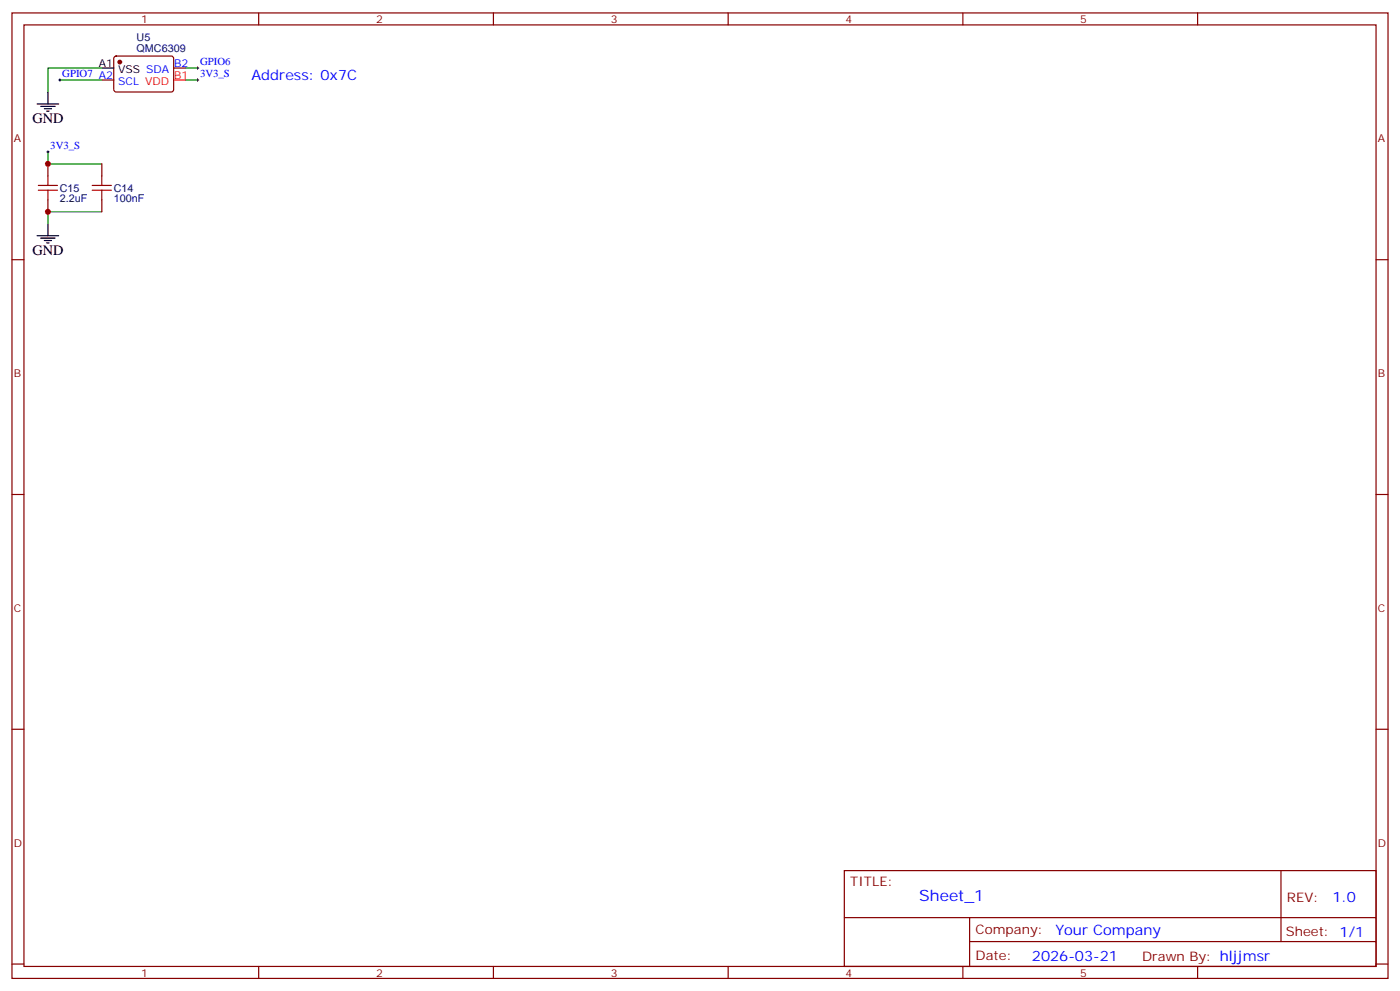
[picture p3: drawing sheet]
<svg xmlns="http://www.w3.org/2000/svg" width="412mm" height="292mm" viewBox="0 0 412 292" stroke-linecap="round" stroke-linejoin="round" font-family="sans-serif">
<g fill="none" stroke="#870000" stroke-width=".35">
<path d="M3.5 3.8h405.4v284.3h-405.4zM7.1 7.3h398.2v277.3h-398.2zM33.7 16.7l.5-.2 16.5 .1 .5 .6-.1 9.5-.7 .4-16.5-.1-.4-.6v-9.2zM76.2 3.8v3.5M145.3 3.8v3.5M214.5 3.8v3.5M283.6 3.8v3.5M352.8 3.8v3.5M30 23.6h3.5M51.2 20h3.5M14.1 48.3v3.5M14.1 58.8v3.6"/>
<path d="M30 48.3v3.5M30 58.8v3.6M3.5 76.5h3.6M405.3 76.5h3.6M3.5 145.6h3.6M405.3 145.6h3.6M3.5 214.8h3.6M405.3 214.8h3.6M248.7 256.4h156.6v28.2h-156.6zM377.3 256.4v20.9M248.7 270.2h156.5M285.6 277.3h119.6"/>
<path d="M285.6 270.2v14.2M3.5 283.9h3.6M76.2 284.6v3.5M145.3 284.6v3.5M214.5 284.6v3.5M283.6 284.6v3.5M352.8 284.6v3.5M405.3 283.9h3.6"/>
</g>
<path d="M58.2 19.7v.7M17.3 23.6h.7M17.6 23.2v.7M57.9 23.6h.7M57.9 20h.7M58.2 23.2v.7M13.8 44.7h.7M14.1 44.4v.7" fill="none" stroke="#000" stroke-width=".29"/>
<circle cx="35.3" cy="18.3" r=".53" fill="#870000" stroke="#870000" stroke-width=".35"/>
<path d="M10.9 30.6h6.4M12 31.3h4.2M13.1 32h2.1M13.8 32.7h.7M14.1 27.1v3.5M30 20h3.5M10.9 69.4h6.4M12 70.1h4.2M13.1 70.8h2.1M13.8 71.5h.7M14.1 65.9v3.5" fill="none" stroke="#000" stroke-width=".35"/>
<path d="M51.2 23.6h3.5" fill="none" stroke="#f00" stroke-width=".35"/>
<path d="M17.6 23.6h12.4M30 20h-15.9v7.1M54.7 23.6h3.5M54.7 20h3.5M14.1 44.7v3.6h15.9M30 62.4h-15.9v3.5" fill="none" stroke="#008700" stroke-width=".35"/>
<path d="M11.3 54.6h5.6M11.3 56h5.6M14.1 51.8v2.8M14.1 56v2.8M27.2 54.6h5.6M27.2 56h5.6M30 51.8v2.8M30 56v2.8" fill="none" stroke="#a10000" stroke-width=".35"/>
<g fill="#c00">
<circle cx="14.1" cy="48.3" r=".88"/>
<circle cx="14.1" cy="62.4" r=".88"/>
</g>
<text font-size="4.6" fill="#00f" x="270.8" y="265.4">Sheet_1</text>
<g font-size="4.2" fill="#00f">
<text x="74.1" y="23.6">Address: 0x7C</text>
<text x="392.5" y="265.7">1.0</text>
<text x="310.9" y="275.2">Your Company</text>
<text x="304" y="283">2026-03-21</text>
</g>
<g font-size="4.2">
<text x="9.5" y="36.3">GND</text>
<text x="9.5" y="75.1">GND</text>
</g>
<g font-size="3.9" fill="#800">
<text x="250.5" y="261">TITLE:</text>
<text x="379.1" y="265.7">REV:</text>
<text x="287.4" y="275.2">Company:</text>
<text x="378.7" y="275.8">Sheet: 1/1</text>
<text x="287.4" y="282.9">Date:</text>
<text x="336.4" y="282.9">Drawn By: hljjmsr</text>
</g>
<g font-size="3.2" fill="#800">
<text x="41.6" y="6.8">1</text>
<text x="110.8" y="6.8">2</text>
<text x="179.9" y="6.8">3</text>
<text x="249.1" y="6.8">4</text>
<text x="318.2" y="6.8">5</text>
<text x="4.1" y="41.9">A</text>
<text x="405.9" y="41.9">A</text>
<text x="4.1" y="111.1">B</text>
<text x="405.9" y="111.1">B</text>
<text x="4.1" y="180.2">C</text>
<text x="405.9" y="180.2">C</text>
<text x="4.1" y="249.3">D</text>
<text x="405.9" y="249.3">D</text>
<text x="41.6" y="287.6">1</text>
<text x="110.8" y="287.6">2</text>
<text x="179.9" y="287.6">3</text>
<text x="249.1" y="287.6">4</text>
<text x="318.2" y="287.6">5</text>
</g>
<g font-size="3.2" fill="#000080">
<text x="40.2" y="15.3">QMC6309</text>
<text x="40.2" y="12.2">U5</text>
<text x="17.6" y="59.6">2.2uF</text>
<text x="17.6" y="56.4">C15</text>
<text x="33.5" y="59.6">100nF</text>
<text x="33.5" y="56.4">C14</text>
</g>
<g font-size="3.2" fill="#00f">
<text x="18.3" y="22.7">GPIO7 A2</text>
<text x="51.3" y="19.7">B2</text>
<text x="58.9" y="19.2">GPIO6</text>
<text x="58.9" y="22.7">3V3_S</text>
<text x="34.8" y="25">SCL VDD</text>
<text x="14.8" y="43.9">3V3_S</text>
</g>
<g font-size="3.2">
<text x="29.2" y="19.7">A1</text>
<text x="34.8" y="21.4">VSS SDA</text>
</g>
<text font-size="3.2" fill="#f00" x="51.3" y="23.2">B1</text>
</svg>
